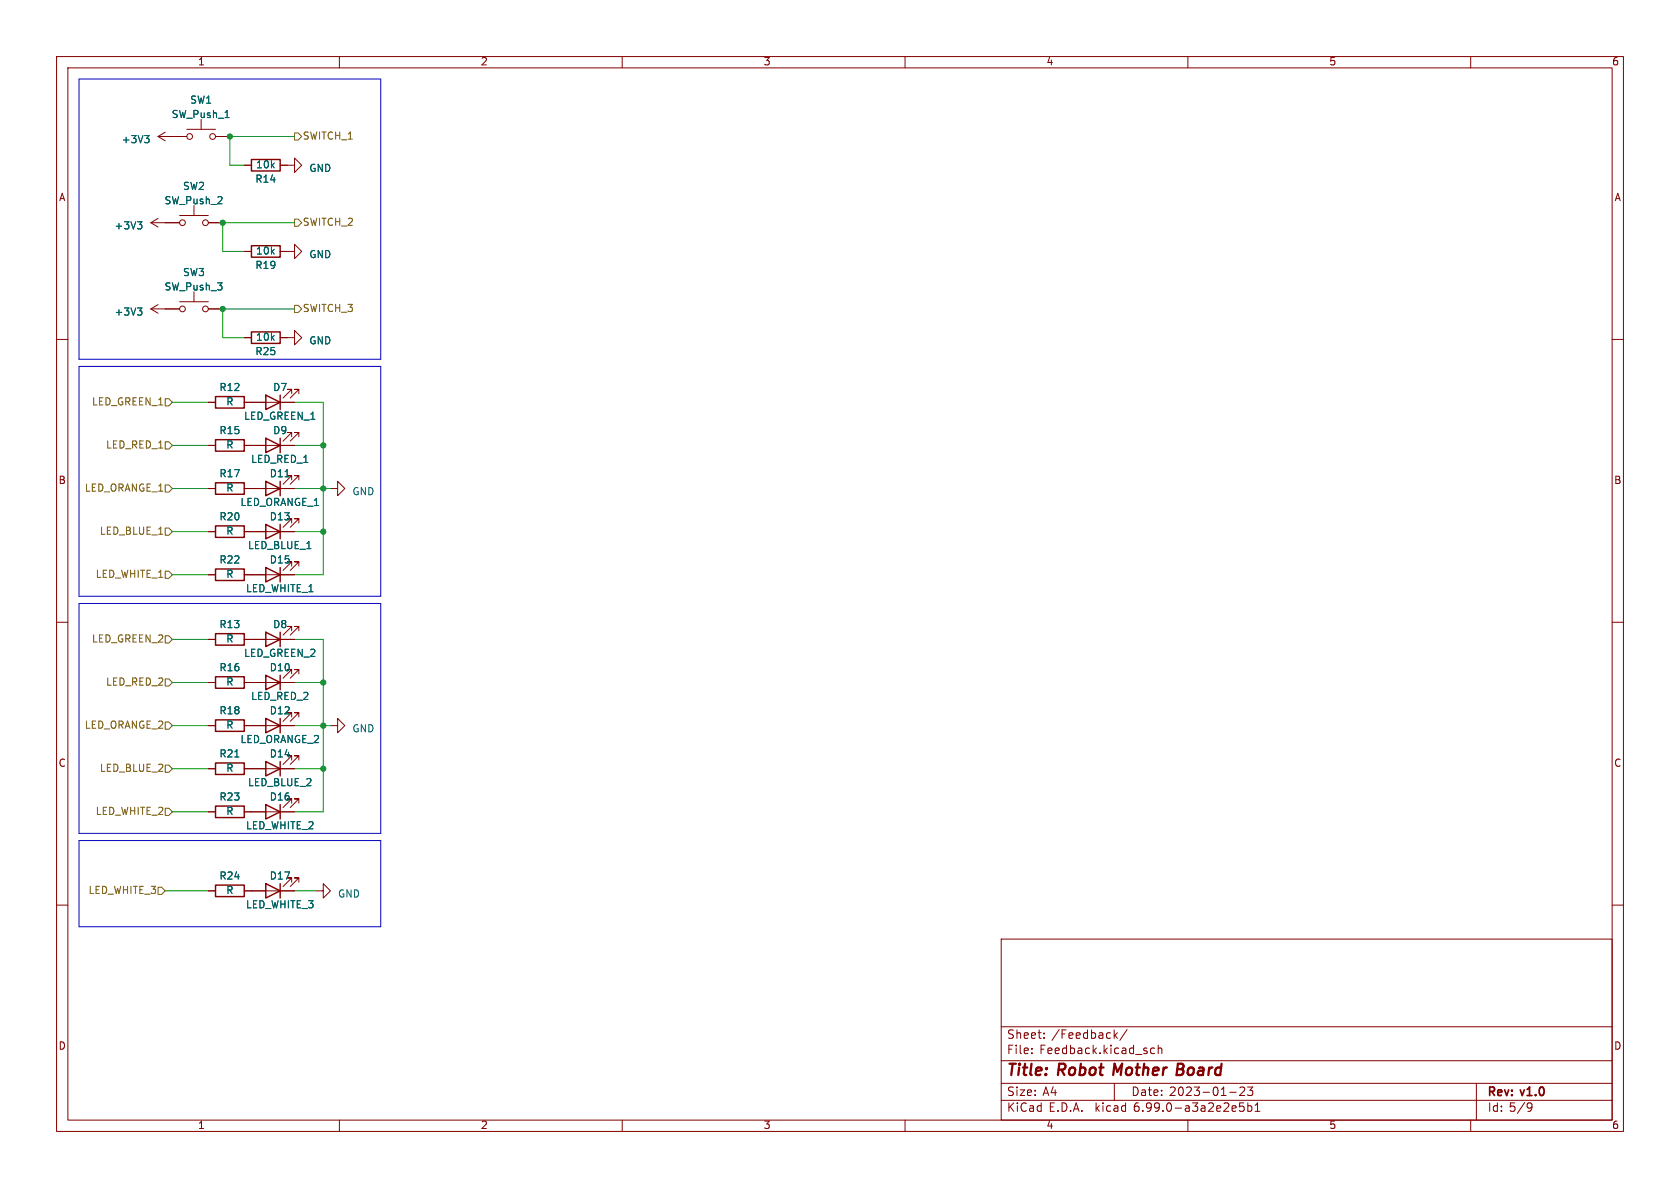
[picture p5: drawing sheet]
<svg xmlns="http://www.w3.org/2000/svg" width="297mm" height="210mm" viewBox="0 0 297 210" stroke-linecap="round" stroke-linejoin="round" font-family="sans-serif">
<g fill="none" stroke="#840000" stroke-width=".18">
<path d="M10 10h277v190h-277zM12 12h273v186h-273zM60 10v2M110 10v2M160 10v2M210 10v2M260 10v2M26.7 39.4l1.2 .7M26.7 39.4h5M27.9 38.6l-1.2 .8M27.9 24.1h5.1M27.9 24.1l1.3 .8"/>
<path d="M29.2 23.4l-1.3 .7M31.7 38.1h5.1M33 22.9h5.1M34.3 36.3v1.8M35.6 21.1v1.8M36.8 39.4h2.6M38.1 24.1h2.5M43.2 29.2h1.2M49.5 29.2h2.6v-1.3l1.2 1.3-1.2 1.3v-1.3M10 60h2M26.7 54.6h5M26.7 54.6l1.2 .8"/>
<path d="M27.9 53.8l-1.2 .8M31.7 53.3h5.1M34.3 51.6v1.7M36.8 54.6h2.6M43.2 59.7h1.2M43.2 44.5h1.2M49.5 59.7h2.6v-1.3l1.2 1.3-1.2 1.3v-1.3M49.5 44.5h2.6v-1.3l1.2 1.3-1.2 1.2v-1.2M285 60h2M36.8 71.1h1.3M36.8 78.7h1.3M43.2 71.1h8.9"/>
<path d="M43.2 78.7h8.9M51.6 77.2v-.7h-.8h.8l-1.6 1.5M51.6 69.6v-.8h-.8h.8l-1.6 1.6M52.8 77.2v-.7h-.7h.7l-1.5 1.5M52.8 69.6v-.8h-.7h.7l-1.5 1.6M36.8 86.4h1.3M36.8 94h1.3M43.2 86.4h8.9M43.2 94h8.9M51.6 84.8v-.7h-.8h.8l-1.6 1.5M51.6 92.5v-.8h-.8h.8l-1.6 1.5M52.8 84.8v-.7h-.7h.7l-1.5 1.5"/>
<path d="M52.8 92.5v-.8h-.7h.7l-1.5 1.5M58.4 86.4h1.3v-1.3l1.3 1.3-1.3 1.2v-1.2M10 110h2M36.8 113h1.3M36.8 101.6h1.3M43.2 113h8.9M43.2 101.6h8.9M51.6 119.1v-.7h-.8h.8l-1.6 1.5M51.6 111.5v-.8h-.8h.8l-1.6 1.6M51.6 100.1v-.8h-.8h.8l-1.6 1.5M52.8 119.1v-.7h-.7h.7l-1.5 1.5M52.8 111.5v-.8h-.7h.7l-1.5 1.6"/>
<path d="M52.8 100.1v-.8h-.7h.7l-1.5 1.5M285 110h2M36.8 135.9h1.3M36.8 128.3h1.3M36.8 120.7h1.3M43.2 135.9h8.9M43.2 128.3h8.9M43.2 120.7h8.9M51.6 134.4v-.8h-.8h.8l-1.6 1.5M51.6 126.7v-.7h-.8h.8l-1.6 1.5M52.8 134.4v-.8h-.7h.7l-1.5 1.5M52.8 126.7v-.7h-.7h.7l-1.5 1.5"/>
<path d="M58.4 128.3h1.3v-1.3l1.3 1.3-1.3 1.2v-1.2M10 160h2M36.8 143.5h1.3M36.8 157.5h1.3M43.2 143.5h8.9M43.2 157.5h8.9M51.6 142v-.8h-.8h.8l-1.6 1.5M51.6 156v-.8h-.8h.8l-1.6 1.5M52.8 142v-.8h-.7h.7l-1.5 1.5M52.8 156v-.8h-.7h.7l-1.5 1.5M55.9 157.5h1.2v-1.3l1.3 1.3-1.3 1.3v-1.3M285 160h2"/>
<path d="M177 166h108v32h-108zM60 198v2M110 198v2M160 198v2M177 194.5h108M177 191.5h108M177 187.5h108M177 181.5h108M185.8 193.2h1M186.5 192.7v1M195.7 183.4l.2 .2 .4-.1M196.3 182.6h-.4l-.2 .1"/>
<path d="M197 182.1v1.5M197 191.5v3M197.1 183l.4 .6M197.5 182.6l-.5 .5M199.3 182l-1.3 1.9M202.8 185.3h-.4l-.2 .2 .1 .2 .5 .1v.4h-.6M204.1 185.3h-.4l-.3 .2v.5l.1 .2h.6M204.8 185.4l.2-.1h.3l.1 1M204.8 184.8v1.5M210 198v2M215.3 195.5h.4l.1 .3-.7 .2M215.7 196.4l-.4 .1"/>
<path d="M216.4 195.1l.6-.1 .2 .1v.3l-.9 1.1h.9M217.4 193.1h1.1M217.8 196l.7-.2v-.3h-.5l-.2 .2 .1 .7h.6M219.2 192.3l.6-.1 .2 .1v.3l-.9 1.1h.9M219.9 195h-.7l-.1 .7 .2-.2 .5 .1 .2 .2-.1 .5-.2 .2-.6-.2M220.5 192.2h1l-.5 .5 .4 .2v.6l-.2 .2h-.4l-.3-.2M220.6 195.5h.4l.3 .2v.5l-.1 .2h-.6M220.6 195v1.5M221.9 196.5h.8M221.9 195.4l.4-.4v1.5M260 198v2M261 191.5v6.5"/>
<path d="M269.5 194.9l-1.2 1.9M270.8 195.6l-.3 .3h-.2l-.3-.3 .1-.6h.4l.3 .1a.99 .99 0 0 1-.4 1.4h-.3"/>
<circle cx="32.3" cy="39.4" r=".51"/>
<circle cx="33.5" cy="24.1" r=".51"/>
<circle cx="36.3" cy="39.4" r=".51"/>
<circle cx="37.6" cy="24.1" r=".51"/>
<circle cx="32.3" cy="54.6" r=".51"/>
<circle cx="36.3" cy="54.6" r=".51"/>
</g>
<path d="M272.8 192.3l.2 .4-.2 .8" fill="none" stroke="#840000" stroke-width=".3"/>
<path d="M213.8 188.7l-.2 1.3M214.4 188.7l-.4 .1-.3 .3M215.9 188.8a.66 .66 0 0 0-1 .3l-.1 .6 .2 .2 .1 .1 .6-.1M216 188l-.3 2" fill="none" stroke="#840000" stroke-width=".4"/>
<g fill="none" stroke="#840000" stroke-width=".25">
<path d="M44.4 28.2h5.1v2h-5.1zM44.4 58.7h5.1v2h-5.1zM44.4 43.4h5.1v2.1h-5.1zM38.1 70.1h5.1v2h-5.1zM38.1 77.7h5.1v2.1h-5.1zM47 77.5l2.5 1.2-2.5 1.3zM47 69.9l2.5 1.2-2.5 1.3zM49.5 69.9v2.5M49.5 77.5v2.5M38.1 85.3h5.1v2.1h-5.1zM38.1 93h5.1v2h-5.1zM47 85.1l2.5 1.3-2.5 1.2z"/>
<path d="M47 92.7l2.5 1.3-2.5 1.3zM49.5 85.1v2.5M49.5 92.7v2.6M38.1 119.6h5.1v2.1h-5.1zM38.1 112h5.1v2h-5.1zM38.1 100.6h5.1v2h-5.1zM47 119.4l2.5 1.3-2.5 1.2zM47 111.8l2.5 1.2-2.5 1.3zM47 100.3l2.5 1.3-2.5 1.3zM49.5 100.3v2.6M49.5 111.8v2.5M49.5 119.4v2.5"/>
<path d="M38.1 134.9h5.1v2h-5.1zM38.1 127.3h5.1v2h-5.1zM47 134.6l2.5 1.3-2.5 1.3zM47 127l2.5 1.3-2.5 1.2zM49.5 127v2.5M49.5 134.6v2.6M38.1 142.5h5.1v2h-5.1zM38.1 156.5h5.1v2h-5.1zM47 142.2l2.5 1.3-2.5 1.3zM47 156.2l2.5 1.3-2.5 1.3zM49.5 142.2v2.6M49.5 156.2v2.6"/>
</g>
<g fill="none" stroke="#725600" stroke-width=".18">
<path d="M52.1 23.5h.6l.6 .6-.6 .7h-.6zM52.1 38.7h.6l.6 .7-.6 .6h-.6zM52.1 54h.6l.6 .6-.6 .6h-.6zM29.2 70.5h.6l.7 .6-.7 .7h-.6zM29.2 78.1h.6l.7 .6-.7 .7h-.6zM29.2 85.7h.6l.7 .7-.7 .6h-.6zM29.2 93.3h.6l.7 .7-.7 .6h-.6zM29.2 112.4h.6l.7 .6-.7 .7h-.6zM29.2 101h.6l.7 .6-.7 .6h-.6zM29.2 127.6h.6l.7 .7-.7 .6h-.6zM29.2 135.3h.6l.7 .6-.7 .6h-.6zM29.2 120h.6l.7 .7-.7 .6h-.6z"/>
<path d="M27.9 156.8h.7l.6 .7-.6 .6h-.7zM29.2 142.9h.6l.7 .6-.7 .6h-.6z"/>
</g>
<path d="M14 14h53.3v49.5h-53.3zM14 64.8h53.3v40.6h-53.3zM14 106.7h53.3v40.6h-53.3zM14 148.6h53.3v15.2h-53.3z" fill="none" stroke="#0000c2" stroke-width=".18"/>
<g fill="none" stroke="#009600" stroke-width=".18">
<path d="M52.1 39.4h-12.7v5.1h3.8M52.1 24.1h-11.5v5.1h2.6M52.1 54.6h-12.7v5.1h3.8M30.5 71.1h6.3M30.5 78.7h6.3M52.1 71.1h5v30.5h-5M52.1 78.7h5M30.5 86.4h6.3M30.5 94h6.3M52.1 86.4h6.3M52.1 94h5M30.5 101.6h6.3"/>
<path d="M30.5 113h6.3M52.1 113h5v30.5h-5M30.5 135.9h6.3M30.5 120.7h6.3M30.5 128.3h6.3M52.1 135.9h5M52.1 120.7h5M52.1 128.3h6.3M29.2 157.5h7.6M30.5 143.5h6.3M52.1 157.5h3.8"/>
</g>
<g fill="#009600" stroke="#009600" stroke-width=".18">
<circle cx="57.1" cy="86.4" r=".46"/>
<circle cx="57.1" cy="94" r=".46"/>
<circle cx="57.1" cy="128.3" r=".46"/>
<circle cx="57.1" cy="120.7" r=".46"/>
<circle cx="57.1" cy="135.9" r=".46"/>
<circle cx="57.1" cy="78.7" r=".46"/>
<circle cx="40.6" cy="24.1" r=".46"/>
<circle cx="39.4" cy="39.4" r=".46"/>
<circle cx="39.4" cy="54.6" r=".46"/>
</g>
<text font-size="2.8" fill="#840000" x="178" y="190.3">Title: Robot Mother Board</text>
<g font-size="2.1" fill="#840000">
<text x="178" y="183.8">Sheet: /Feedback/</text>
<text x="178" y="186.5">File: Feedback.kicad_sch</text>
<text x="178" y="196.7">KiCad E.D.A. kicad 6.99.0-a3a2e2e5b1</text>
<text x="178" y="193.9">Size: A4</text>
<text x="200" y="193.9">Date: 2023-01-23</text>
<text x="263" y="193.9">Rev: v1.0</text>
<text x="263" y="196.7">Id: 5/9</text>
</g>
<g font-size="1.8" fill="#840000">
<text x="35" y="11.6">1</text>
<text x="85" y="11.6">2</text>
<text x="135" y="11.6">3</text>
<text x="185" y="11.6">4</text>
<text x="235" y="11.6">5</text>
<text x="285" y="11.6">6</text>
<text x="10.3" y="35.6">A</text>
<text x="285.3" y="35.6">A</text>
<text x="10.3" y="85.7">B</text>
<text x="285.3" y="85.7">B</text>
<text x="10.3" y="135.6">C</text>
<text x="285.3" y="135.6">C</text>
<text x="10.3" y="185.7">D</text>
<text x="285.3" y="185.7">D</text>
<text x="35" y="199.7">1</text>
<text x="85" y="199.7">2</text>
<text x="135" y="199.7">3</text>
<text x="185" y="199.7">4</text>
<text x="235" y="199.7">5</text>
<text x="285" y="199.7">6</text>
</g>
<g font-size="1.8" fill="#006464">
<text x="30.5" y="21">SW_Push_1</text>
<text x="33.6" y="18.4">SW1</text>
<text x="22" y="25.4">+3V3</text>
<text x="45.5" y="29.8">10k</text>
<text x="32.4" y="33.7">SW2</text>
<text x="45.4" y="32.4">R14</text>
<text x="54.7" y="30.5">GND</text>
<text x="20.7" y="40.6">+3V3</text>
<text x="29.2" y="36.2">SW_Push_2</text>
<text x="45.4" y="47.6">R19</text>
<text x="45.5" y="45.1">10k</text>
<text x="54.7" y="45.7">GND</text>
<text x="29.2" y="51.4">SW_Push_3</text>
<text x="32.4" y="48.9">SW3</text>
<text x="20.7" y="55.9">+3V3</text>
<text x="45.4" y="62.9">R25</text>
<text x="45.5" y="60.3">10k</text>
<text x="54.7" y="61">GND</text>
<text x="39" y="69.2">R12</text>
<text x="40" y="71.8">R</text>
<text x="48.4" y="69.2">D7</text>
<text x="39" y="76.8">R15</text>
<text x="43.1" y="74.3">LED_GREEN_1</text>
<text x="48.4" y="76.8">D9</text>
<text x="40" y="79.4">R</text>
<text x="44.4" y="81.9">LED_RED_1</text>
<text x="39" y="84.5">R17</text>
<text x="40" y="87">R</text>
<text x="42.4" y="89.5">LED_ORANGE_1</text>
<text x="47.9" y="84.5">D11</text>
<text x="62.3" y="87.6">GND</text>
<text x="39" y="92.1">R20</text>
<text x="40" y="94.6">R</text>
<text x="47.9" y="92.1">D13</text>
<text x="39" y="99.7">R22</text>
<text x="43.9" y="97.2">LED_BLUE_1</text>
<text x="47.9" y="99.7">D15</text>
<text x="40" y="102.2">R</text>
<text x="43.4" y="104.8">LED_WHITE_1</text>
<text x="39" y="111.1">R13</text>
<text x="40" y="113.7">R</text>
<text x="48.4" y="111.1">D8</text>
<text x="39" y="118.7">R16</text>
<text x="43.1" y="116.2">LED_GREEN_2</text>
<text x="47.9" y="118.7">D10</text>
<text x="40" y="121.3">R</text>
<text x="44.4" y="123.8">LED_RED_2</text>
<text x="39" y="126.4">R18</text>
<text x="40" y="128.9">R</text>
<text x="42.4" y="131.4">LED_ORANGE_2</text>
<text x="47.9" y="126.4">D12</text>
<text x="62.3" y="129.5">GND</text>
<text x="39" y="134">R21</text>
<text x="40" y="136.5">R</text>
<text x="47.9" y="134">D14</text>
<text x="39" y="141.6">R23</text>
<text x="43.9" y="139.1">LED_BLUE_2</text>
<text x="47.9" y="141.6">D16</text>
<text x="40" y="144.1">R</text>
<text x="43.4" y="146.7">LED_WHITE_2</text>
<text x="39" y="155.6">R24</text>
<text x="47.9" y="155.6">D17</text>
<text x="40" y="158.1">R</text>
<text x="43.4" y="160.7">LED_WHITE_3</text>
<text x="59.7" y="158.8">GND</text>
</g>
<g font-size="1.8" fill="#725600">
<text x="53.5" y="24.8">SWITCH_1</text>
<text x="53.5" y="40">SWITCH_2</text>
<text x="53.5" y="55.2">SWITCH_3</text>
<text x="16.2" y="71.8">LED_GREEN_1</text>
<text x="18.8" y="79.4">LED_RED_1</text>
<text x="14.8" y="87">LED_ORANGE_1</text>
<text x="17.7" y="94.6">LED_BLUE_1</text>
<text x="16.8" y="102.2">LED_WHITE_1</text>
<text x="16.2" y="113.7">LED_GREEN_2</text>
<text x="18.8" y="121.3">LED_RED_2</text>
<text x="14.8" y="128.9">LED_ORANGE_2</text>
<text x="17.7" y="136.5">LED_BLUE_2</text>
<text x="16.8" y="144.1">LED_WHITE_2</text>
<text x="15.6" y="158.1">LED_WHITE_3</text>
</g>
</svg>
